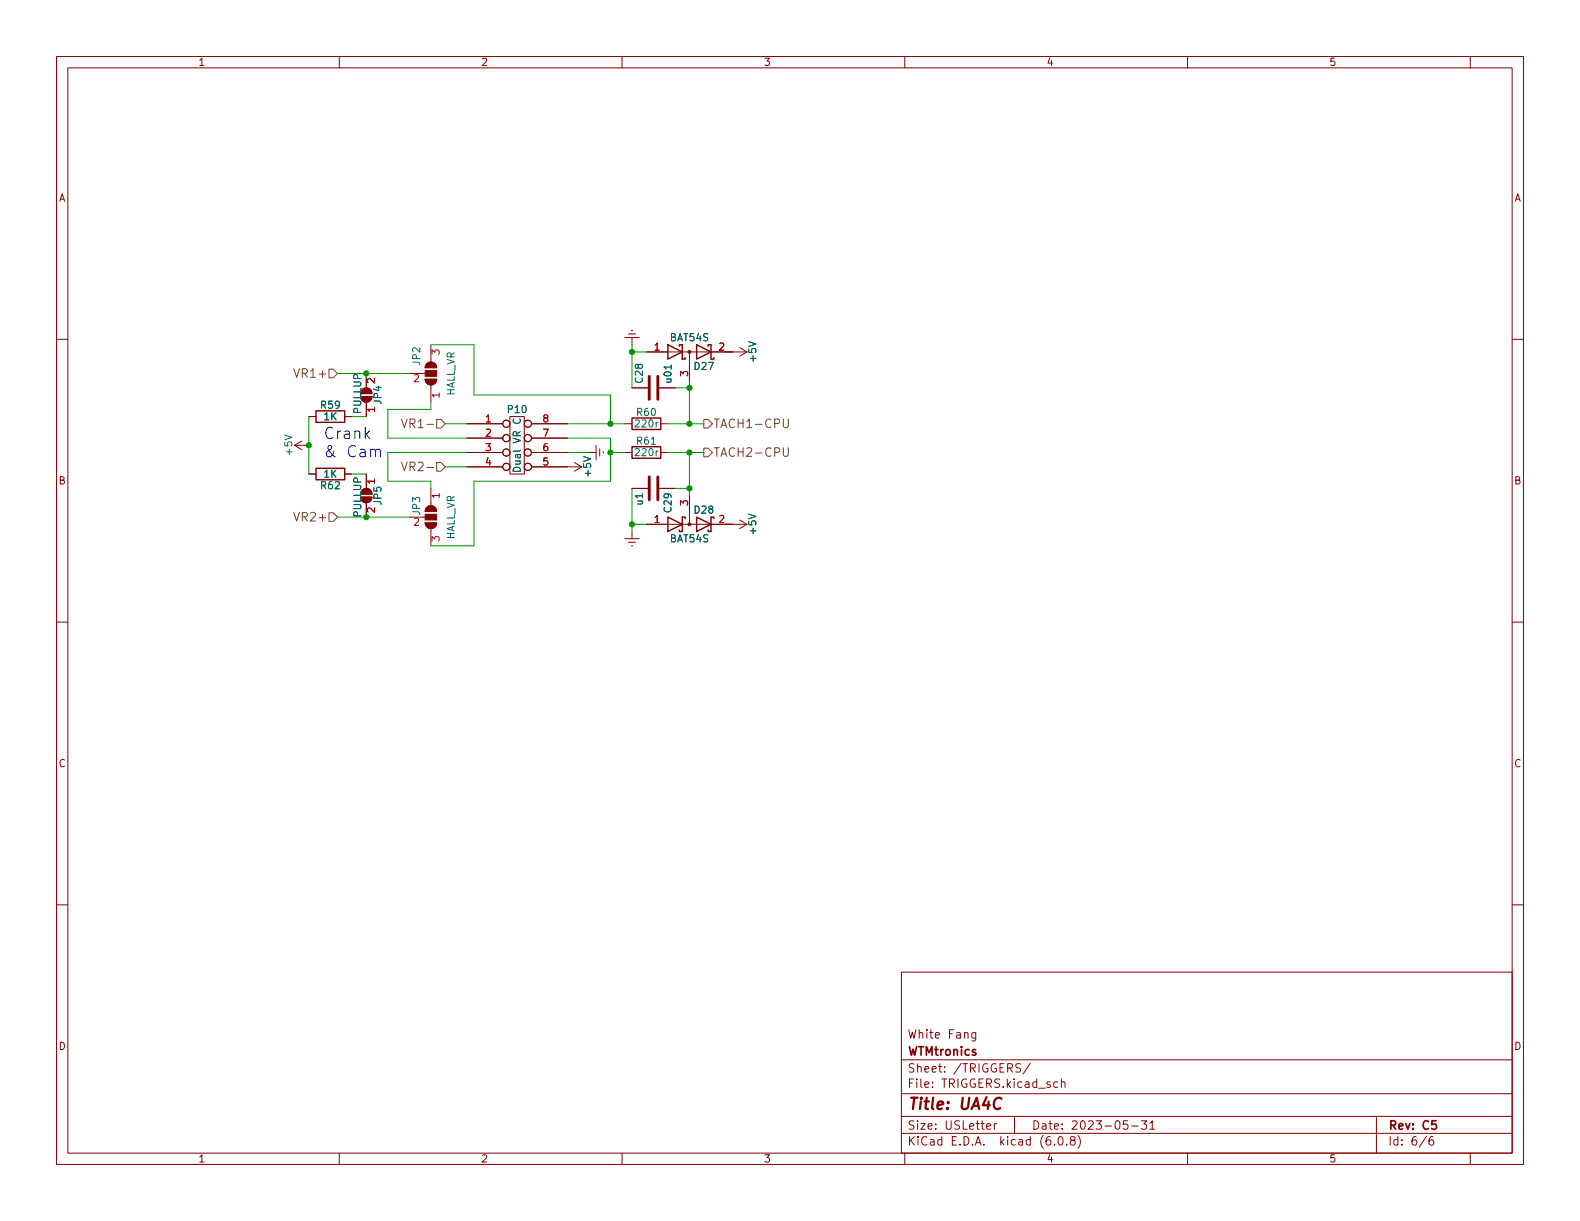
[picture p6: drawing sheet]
<svg xmlns="http://www.w3.org/2000/svg" width="279mm" height="216mm" viewBox="0 0 279 216" stroke-linecap="round" stroke-linejoin="round" font-family="sans-serif">
<g fill="none" stroke="#840000" stroke-width=".18">
<path d="M10 10h259.4v195.9h-259.4zM12 12h255.4v191.9h-255.4zM60 10v2M110 10v2M160 10v2M210 10v2M260 10v2M10 60h2M110.5 59.7h2.5M111.1 59.1h1.3M111.6 58.4h.3M111.8 59.7v1.3"/>
<path d="M267.4 60h2M52.1 78.7l1.2 .8M52.1 78.7h2.5M53.3 78l-1.2 .7M54.6 73.7h1.3M61 73.7h1.2M63.8 70.1h2a1.02 1.02 0 0 1-1 1 1.02 1.02 0 0 1-1-1zM64.1 68.9a1.02 1.02 0 0 1 1.1-.2 1.02 1.02 0 0 1 .6 .9h-2zM64.8 66v2.6M64.8 71.1v2.6M72.4 66h2.8M75.2 67.1h2a1.02 1.02 0 0 1-1 1 1.02 1.02 0 0 1-1-1z"/>
<path d="M75.5 64.3a1.02 1.02 0 0 1 1.1-.2 1.02 1.02 0 0 1 .6 .9h-2zM76.2 61v3M76.2 68.1v3M82.5 74.9h6.4M82.5 77.5h6.4M90.2 73.7h2.5v10.1h-2.5zM94 74.9h6.3M94 77.5h6.3M105.4 78.7v2.6M106 79.4v1.2M106.7 79.9v.2M110.5 74.9h1.3"/>
<path d="M111.8 68.6h2.8M114.3 62.2h17.8M116.6 68.6h2.8M116.8 74.9h1.3M121.9 62.2v5.1M130.8 61.5l1.3 .7M132.1 62.2l-1.3 .8M54.6 83.8h1.3M61 83.8h1.2M63.8 87.9h2a1.02 1.02 0 0 1-1 1 1.02 1.02 0 0 1-1-1zM64.1 86.7a1.02 1.02 0 0 1 1.1-.3 1.02 1.02 0 0 1 .6 1h-2zM64.8 83.8v2.6"/>
<path d="M64.8 88.9v2.5M72.4 91.4h2.8M75.2 92.5h2a1.02 1.02 0 0 1-1 1 1.02 1.02 0 0 1-1-1zM75.5 89.7a1.02 1.02 0 0 1 1.1-.2 1.02 1.02 0 0 1 .6 .9h-2zM76.2 86.4v3M76.2 93.5v3M82.5 82.6h6.4M82.5 80h6.4M94 82.6h8.9M94 80h6.3M101.6 81.8l1.3 .8M102.9 82.6l-1.3 .7"/>
<path d="M104.1 80h1.3M110.5 95.3h2.5M110.5 80h1.3M111.1 95.9h1.3M111.6 96.5h.3M111.8 94v1.3M111.8 86.4h2.8M114.3 92.7h17.8M116.6 86.4h2.8M116.8 80h1.3M121.9 87.6v5.1M130.8 91.9l1.3 .8"/>
<path d="M132.1 92.7l-1.3 .8M10 110h2M267.4 110h2M10 160h2M267.4 160h2M159.4 171.9h108v32h-108zM159.4 197.4h108M159.4 193.4h108M159.4 187.4h108M172.5 182.6v1.2l-.2 .3-.4-.1M172.5 182.6h-.4l-.3 .3v.4l.2 .2h.5M174.5 199.2l.7-.2-.1-.3h-.4l-.2 .2v.7h.6"/>
<path d="M175.8 198.7v1M176.3 198.7h-.3l-.2 .3M179.4 197.4v3M180.5 188.1h-.6l-.3 .3 .2 .3 .6 .3v.4l-.2 .2-.6-.1M182.2 188l-1.3 1.9M187 191.4l-.4-.1-.3 .3v.4l.2 .2h.5M187.7 191.4l.2-.1 .4 .1v.9M187.7 190.8v1.5M199.4 198.2h-.7l-.1 .7 .2-.2 .5 .1 .2 .2-.1 .5-.2 .2-.6-.2M200.1 199.1h1.2M201.8 198.2h1l-.5 .5 .4 .2v.6l-.2 .2h-.5l-.2-.2M203.3 198.6l.5-.4v1.5"/>
<path d="M203.3 199.7h.9M243.4 197.4v6.5M60 203.9v2M110 203.9v2M159.4 200.4h108M160 203.9v2M186.5 202.3v.2M187.3 201h.2a.81 .81 0 0 1 .6 .6 .81 .81 0 0 1-.3 .8l-.2 .1a.81 .81 0 0 1-.6-.6 .81 .81 0 0 1 .3-.9zM188.6 202.3v.2M189.5 201.6l-.2-.3v-.2l.2-.1h.5l.1 .3-.1 .2-.6 .2-.1 .2v.4l.2 .2 .5-.1 .1-.2-.1-.4-.2-.2M190.6 200.8a1.72 1.72 0 0 1 0 2.2M210 203.9v2"/>
<path d="M252.3 200.9l-1.3 1.9M253.4 201a.59 .59 0 0 0-.7 .6v.6l.1 .2 .5 .1 .2-.2v-.5l-.1-.2-.4-.1-.3 .3M260 203.9v2"/>
<circle cx="89.5" cy="77.5" r=".63"/>
<circle cx="89.5" cy="74.9" r=".63"/>
<circle cx="93.3" cy="74.9" r=".63"/>
<circle cx="93.3" cy="77.5" r=".63"/>
<circle cx="89.5" cy="80" r=".63"/>
<circle cx="89.5" cy="82.5" r=".63"/>
<circle cx="93.3" cy="82.5" r=".63"/>
<circle cx="93.3" cy="80" r=".63"/>
</g>
<path d="M254 198.2h-.8v.7l.2-.2 .5 .1 .1 .2v.5l-.3 .2-.5-.2" fill="none" stroke="#840000" stroke-width=".3"/>
<path d="M177.1 194.3a.88 .88 0 0 0-1 0 .88 .88 0 0 0-.4 .9 .69 .69 0 0 0 .3 .8 .69 .69 0 0 0 .9-.1" fill="none" stroke="#840000" stroke-width=".4"/>
<path d="M90.9 74.1a.6 .6 0 0 0 .4 .8 .6 .6 0 0 0 .7-.6l-.1-.2" fill="none" stroke="#006464" stroke-width=".18"/>
<g fill="#840000" stroke="#840000" stroke-width=".18">
<path d="M75.2 67.1h2a1.02 1.02 0 0 1-1 1 1.02 1.02 0 0 1-1-1z"/>
<path d="M75.2 65.5h2v1h-2z"/>
<path d="M75.5 64.3a1.02 1.02 0 0 1 1.1-.2 1.02 1.02 0 0 1 .6 .9h-2z"/>
<path d="M75.5 89.7a1.02 1.02 0 0 1 1.1-.2 1.02 1.02 0 0 1 .6 .9h-2z"/>
<path d="M75.2 90.9h2v1h-2z"/>
<path d="M75.2 92.5h2a1.02 1.02 0 0 1-1 1 1.02 1.02 0 0 1-1-1z"/>
<path d="M63.8 70.1h2a1.02 1.02 0 0 1-1 1 1.02 1.02 0 0 1-1-1z"/>
<path d="M64.1 68.9a1.02 1.02 0 0 1 1.1-.2 1.02 1.02 0 0 1 .6 .9h-2z"/>
<path d="M64.1 86.7a1.02 1.02 0 0 1 1.1-.3 1.02 1.02 0 0 1 .6 1h-2z"/>
<path d="M63.8 87.9h2a1.02 1.02 0 0 1-1 1 1.02 1.02 0 0 1-1-1z"/>
<circle cx="121.9" cy="92.7" r=".25"/>
<circle cx="121.9" cy="62.2" r=".25"/>
</g>
<path d="M114.8 66.5v4.1M116.3 66.5v4.1M114.8 84.3v4.1M116.3 84.3v4.1" fill="none" stroke="#840000" stroke-width=".51"/>
<path d="M55.9 72.6h5.1v2.1h-5.1zM111.8 73.9h5v2h-5zM111.8 79h5v2h-5zM118.1 61l2.5 1.2-2.5 1.3zM120.1 61.2v-.2h.5v2.5h.6v-.3M123.2 61l2.5 1.2-2.5 1.3zM125.2 61.2v-.2h.5v2.5h.5v-.3M55.9 82.8h5.1v2h-5.1zM118.1 91.4l2.5 1.3-2.5 1.3zM121.2 91.7v-.3h-.6v2.6h-.5v-.3M123.2 91.4l2.5 1.3-2.5 1.3zM126.2 91.7v-.3h-.5v2.6h-.5v-.3" fill="none" stroke="#840000" stroke-width=".25"/>
<path d="M51.9 65.2l.6 1.5 .5-1.5M58.2 65.3h.7l.8 .7-.8 .8h-.7zM71 74.1l.5 1.5 .5-1.5M77.2 74.2h.8l.7 .7-.7 .8h-.8zM124.5 74.2h.7l.8 .7-.8 .8h-.7zM124.5 79.2h.7l.8 .8-.8 .8h-.7zM138.5 74.1v1.2l.3 .3h.3l.3-.3v-1.2M138.5 79.2v1.2l.3 .3h.3l.3-.3v-1.2M51.9 90.6l.6 1.5 .5-1.5M58.2 90.7h.7l.8 .7-.8 .8h-.7zM71 81.7l.5 1.5 .5-1.5M77.2 81.8h.8l.7 .8-.7 .7h-.8z" fill="none" stroke="#725600" stroke-width=".18"/>
<path d="M66.4 79.7l.3-.3 .5 .1 .1 1.3" fill="none" stroke="#0000c2" stroke-width=".18"/>
<g fill="none" stroke="#009600" stroke-width=".18">
<path d="M54.6 73.7v10.1M59.7 66h12.7M62.2 73.7h2.6M76.2 61h7.6v8.9h24.1v5M76.2 71.1v1.3h-7.6v5.1h13.9M78.7 74.9h3.8M100.3 74.9h10.2M100.3 77.5h7.6v7.6h-24.1v11.4h-7.6M111.8 61v7.6M111.8 62.2h2.5M118.1 74.9h6.4M119.4 68.6h2.5"/>
<path d="M121.9 67.3v7.6M59.7 91.4h12.7M62.2 83.8h2.6M78.7 82.6h3.8M82.5 80h-13.9v5.1h7.6v1.3M100.3 80h3.8M107.9 80h2.6M111.8 86.4v7.6M111.8 92.7h2.5M118.1 80h6.4M119.4 86.4h2.5M121.9 80v7.6"/>
</g>
<g fill="#009600" stroke="#009600" stroke-width=".18">
<circle cx="54.6" cy="78.7" r=".46"/>
<circle cx="64.8" cy="66" r=".46"/>
<circle cx="64.8" cy="91.4" r=".46"/>
<circle cx="111.8" cy="62.2" r=".46"/>
<circle cx="107.9" cy="80" r=".46"/>
<circle cx="107.9" cy="74.9" r=".46"/>
<circle cx="111.8" cy="92.7" r=".46"/>
<circle cx="121.9" cy="68.6" r=".46"/>
<circle cx="121.9" cy="74.9" r=".46"/>
<circle cx="121.9" cy="80" r=".46"/>
<circle cx="121.9" cy="86.4" r=".46"/>
</g>
<g font-size="2.8" fill="#0000c2">
<text x="57.1" y="77.6">Crank</text>
<text x="57.1" y="80.9">&amp; Cam</text>
</g>
<text font-size="2.8" fill="#840000" x="160.4" y="196.2">Title: UA4C</text>
<g font-size="2.1" fill="#725600">
<text x="52.7" y="66.8">VR1+</text>
<text x="72.3" y="75.7">VR1-</text>
<text x="126.1" y="75.7">TACH1-CPU</text>
<text x="72.3" y="83.3">VR2-</text>
<text x="126.1" y="80.8">TACH2-CPU</text>
<text x="52.7" y="92.2">VR2+</text>
</g>
<g font-size="2.1" fill="#840000">
<text x="160.4" y="183.6">White Fang</text>
<text x="160.4" y="189.7">Sheet: /TRIGGERS/</text>
<text x="160.4" y="186.7">WTMtronics</text>
<text x="160.4" y="192.4">File: TRIGGERS.kicad_sch</text>
<text x="160.4" y="202.5">KiCad E.D.A. kicad (6.0.8)</text>
<text x="160.4" y="199.7">Size: USLetter</text>
<text x="182.4" y="199.7">Date: 2023-05-31</text>
<text x="245.4" y="199.7">Rev: C5</text>
<text x="245.4" y="202.5">Id: 6/6</text>
</g>
<g font-size="1.8" fill="#840000">
<text x="35" y="11.6">1</text>
<text x="85" y="11.6">2</text>
<text x="135" y="11.6">3</text>
<text x="185" y="11.6">4</text>
<text x="235" y="11.6">5</text>
<text x="10.3" y="35.6">A</text>
<text x="267.7" y="35.6">A</text>
<text x="10.3" y="85.7">B</text>
<text x="267.7" y="85.7">B</text>
<text x="10.3" y="135.6">C</text>
<text x="267.7" y="135.6">C</text>
<text x="10.3" y="185.7">D</text>
<text x="267.7" y="185.7">D</text>
<text x="35" y="205.6">1</text>
<text x="85" y="205.6">2</text>
<text x="135" y="205.6">3</text>
<text x="185" y="205.6">4</text>
<text x="235" y="205.6">5</text>
</g>
<g font-size="1.8" fill="#006464">
<text x="74.3" y="64.5" transform="rotate(-90 74.3 64.5)">JP2</text>
<text x="118.5" y="60.3">BAT54S</text>
<text x="122.8" y="65.4">D27</text>
<text x="133.7" y="63.8" transform="rotate(-90 133.7 63.8)">+5V</text>
<text x="67.4" y="71.4" transform="rotate(-90 67.4 71.4)">JP4</text>
<text x="80.4" y="70.1" transform="rotate(-90 80.4 70.1)">HALL_VR</text>
<text x="113.7" y="67.6" transform="rotate(-90 113.7 67.6)">C28</text>
<text x="118.7" y="67.6" transform="rotate(-90 118.7 67.6)">u01</text>
<text x="56.8" y="72.3">R59</text>
<text x="57.3" y="74.3">1K</text>
<text x="63.9" y="73.1" transform="rotate(-90 63.9 73.1)">PULLUP</text>
<text x="89.9" y="73">P10</text>
<text x="112.5" y="75.6">220r</text>
<text x="112.7" y="73.5">R60</text>
<text x="51.7" y="80.3" transform="rotate(-90 51.7 80.3)">+5V</text>
<text x="92.1" y="83" transform="rotate(-90 92.1 83)">Dual VR C</text>
<text x="112.5" y="80.6">220r</text>
<text x="112.7" y="78.6">R61</text>
<text x="56.8" y="86.5">R62</text>
<text x="57.3" y="84.5">1K</text>
<text x="67.4" y="89.2" transform="rotate(-90 67.4 89.2)">JP5</text>
<text x="104.5" y="84.1" transform="rotate(-90 104.5 84.1)">+5V</text>
<text x="113.7" y="89.3" transform="rotate(-90 113.7 89.3)">u1</text>
<text x="63.9" y="91.4" transform="rotate(-90 63.9 91.4)">PULLUP</text>
<text x="74.3" y="91" transform="rotate(-90 74.3 91)">JP3</text>
<text x="80.4" y="95.5" transform="rotate(-90 80.4 95.5)">HALL_VR</text>
<text x="118.5" y="95.9">BAT54S</text>
<text x="118.7" y="90.5" transform="rotate(-90 118.7 90.5)">C29</text>
<text x="122.8" y="90.8">D28</text>
<text x="133.7" y="94.3" transform="rotate(-90 133.7 94.3)">+5V</text>
</g>
<g font-size="1.8" fill="#a90000">
<text x="77.7" y="62.7" transform="rotate(-90 77.7 62.7)">3</text>
<text x="115.7" y="62">1</text>
<text x="127.1" y="62">2</text>
<text x="66.3" y="67.8" transform="rotate(-90 66.3 67.8)">2</text>
<text x="73.2" y="67.6">2</text>
<text x="77.7" y="70.3" transform="rotate(-90 77.7 70.3)">1</text>
<text x="121.7" y="66.5" transform="rotate(-90 121.7 66.5)">3</text>
<text x="66.3" y="72.9" transform="rotate(-90 66.3 72.9)">1</text>
<text x="85.9" y="74.7">1</text>
<text x="85.9" y="77.2">2</text>
<text x="96" y="77.2">7</text>
<text x="96" y="74.7">8</text>
<text x="85.9" y="79.8">3</text>
<text x="85.9" y="82.3">4</text>
<text x="96" y="82.3">5</text>
<text x="96" y="79.8">6</text>
<text x="66.3" y="85.6" transform="rotate(-90 66.3 85.6)">1</text>
<text x="77.7" y="88.1" transform="rotate(-90 77.7 88.1)">1</text>
<text x="121.7" y="89.4" transform="rotate(-90 121.7 89.4)">3</text>
<text x="66.3" y="90.7" transform="rotate(-90 66.3 90.7)">2</text>
<text x="73.2" y="93">2</text>
<text x="77.7" y="95.7" transform="rotate(-90 77.7 95.7)">3</text>
<text x="115.7" y="92.5">1</text>
<text x="127.1" y="92.5">2</text>
</g>
</svg>
